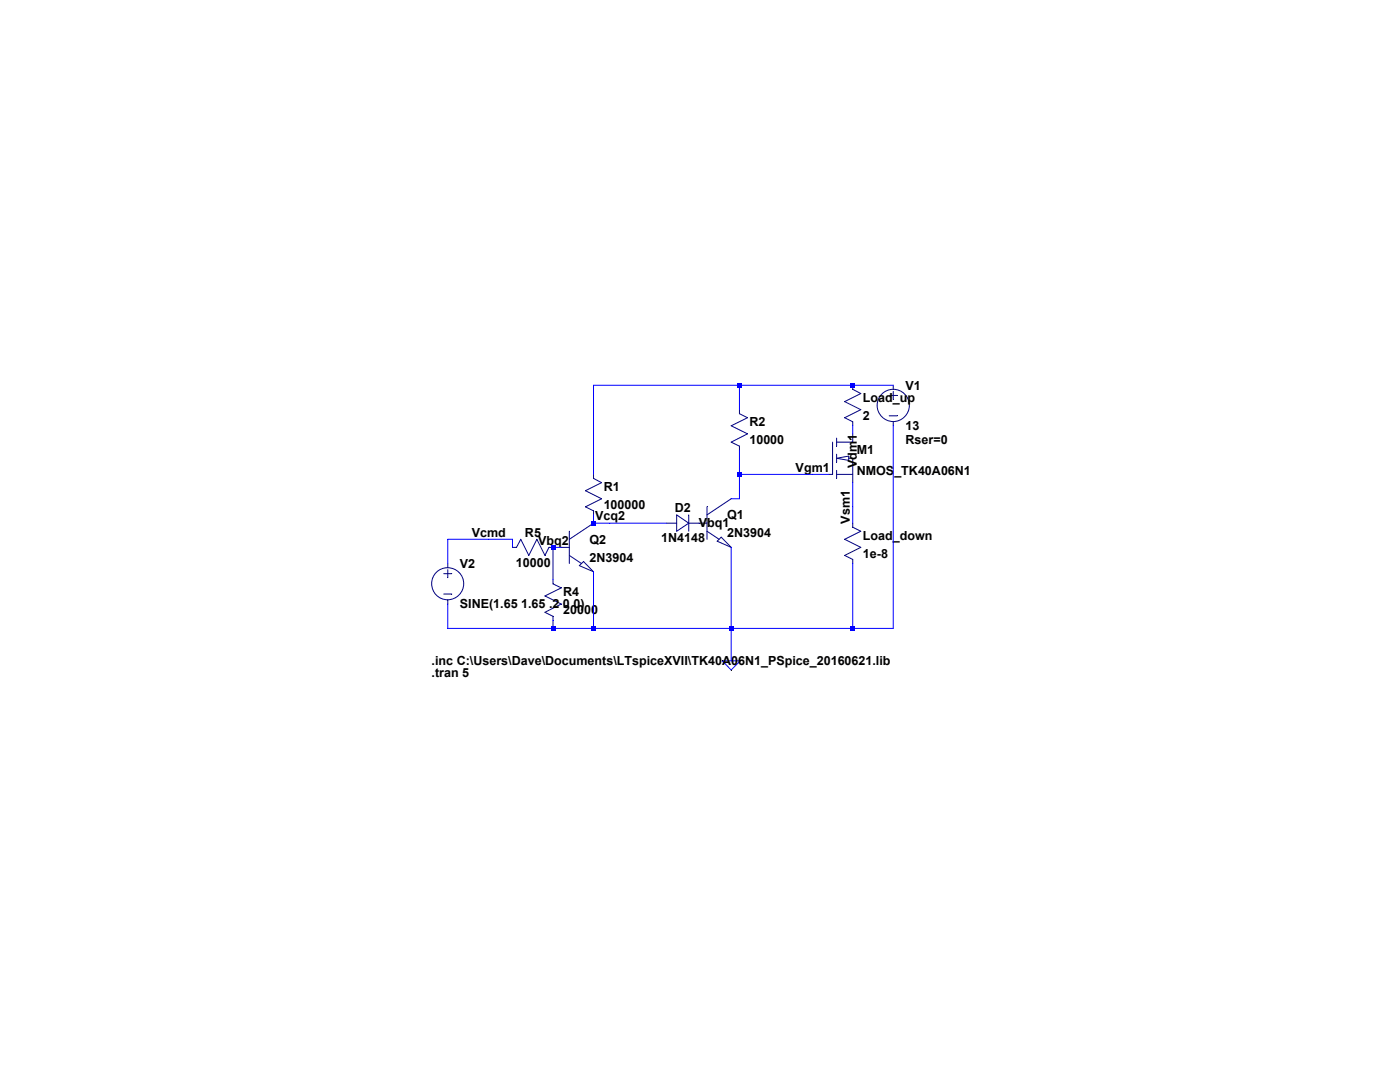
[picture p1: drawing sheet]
<svg xmlns="http://www.w3.org/2000/svg" width="279mm" height="216mm" viewBox="0 0 279 216" stroke-linecap="round" stroke-linejoin="round" font-family="sans-serif">
<path d="M118.4 101.9v.8" fill="none" stroke="#00007f" stroke-width=".2"/>
<path d="M116.8 101.1l1.6 .8" fill="none" stroke="#00007f" stroke-width=".2"/>
<path d="M120.1 99.5l-3.3 1.6" fill="none" stroke="#00007f" stroke-width=".2"/>
<path d="M116.8 97.9l3.3 1.6" fill="none" stroke="#00007f" stroke-width=".2"/>
<path d="M120.1 96.3l-3.3 1.6" fill="none" stroke="#00007f" stroke-width=".2"/>
<path d="M118.4 94.7v.8" fill="none" stroke="#00007f" stroke-width=".2"/>
<path d="M118.4 95.5l1.7 .8" fill="none" stroke="#00007f" stroke-width=".2"/>
<path d="M147.6 89v.8" fill="none" stroke="#00007f" stroke-width=".2"/>
<path d="M145.9 88.2l1.7 .8" fill="none" stroke="#00007f" stroke-width=".2"/>
<path d="M149.2 86.6l-3.3 1.6" fill="none" stroke="#00007f" stroke-width=".2"/>
<path d="M145.9 85l3.3 1.6" fill="none" stroke="#00007f" stroke-width=".2"/>
<path d="M149.2 83.4l-3.3 1.6" fill="none" stroke="#00007f" stroke-width=".2"/>
<path d="M147.6 81.7v.8" fill="none" stroke="#00007f" stroke-width=".2"/>
<path d="M147.6 82.5l1.6 .9" fill="none" stroke="#00007f" stroke-width=".2"/>
<path d="M137.5 102.7v3.3" fill="none" stroke="#00007f" stroke-width=".2"/>
<path d="M135 102.7v3.3" fill="none" stroke="#00007f" stroke-width=".2"/>
<path d="M135 102.7l2.5 1.7" fill="none" stroke="#00007f" stroke-width=".2"/>
<path d="M137.5 104.4l-2.5 1.6" fill="none" stroke="#00007f" stroke-width=".2"/>
<path d="M133 104.4h2" fill="none" stroke="#00007f" stroke-width=".2"/>
<path d="M137.5 104.4h2" fill="none" stroke="#00007f" stroke-width=".2"/>
<path d="M143.9 107.2l-.8 .8" fill="none" stroke="#00007f" stroke-width=".2"/>
<path d="M143.9 107.2l2 2" fill="none" stroke="#00007f" stroke-width=".2"/>
<path d="M143.1 108l2.8 1.2" fill="none" stroke="#00007f" stroke-width=".2"/>
<path d="M141.1 106l2.4 1.6" fill="none" stroke="#00007f" stroke-width=".2"/>
<path d="M141.1 101.1v6.5" fill="none" stroke="#00007f" stroke-width=".2"/>
<path d="M145.9 99.5l-4.8 3.2" fill="none" stroke="#00007f" stroke-width=".2"/>
<path d="M139.5 104.4h1.6" fill="none" stroke="#00007f" stroke-width=".2"/>
<path d="M170.2 111.6v.8" fill="none" stroke="#00007f" stroke-width=".2"/>
<path d="M168.6 110.8l1.6 .8" fill="none" stroke="#00007f" stroke-width=".2"/>
<path d="M171.8 109.2l-3.2 1.6" fill="none" stroke="#00007f" stroke-width=".2"/>
<path d="M168.6 107.6l3.2 1.6" fill="none" stroke="#00007f" stroke-width=".2"/>
<path d="M171.8 106l-3.2 1.6" fill="none" stroke="#00007f" stroke-width=".2"/>
<path d="M170.2 104.4v.8" fill="none" stroke="#00007f" stroke-width=".2"/>
<path d="M170.2 105.2l1.6 .8" fill="none" stroke="#00007f" stroke-width=".2"/>
<path d="M177.5 78.9h1.6" fill="none" stroke="#00007f" stroke-width=".2"/>
<path d="M177.5 83h1.6" fill="none" stroke="#00007f" stroke-width=".2"/>
<path d="M178.3 78.1v1.6" fill="none" stroke="#00007f" stroke-width=".2"/>
<path d="M178.3 84.2v.8" fill="none" stroke="#00007f" stroke-width=".2"/>
<path d="M178.3 76.9v.8" fill="none" stroke="#00007f" stroke-width=".2"/>
<g fill="none" stroke="#00007f" stroke-width=".2">
<path d="M116.5 112.1l-.9 .8"/>
<circle cx="178.3" cy="80.9" r="3.2"/>
</g>
<path d="M116.5 112.1l1.9 2" fill="none" stroke="#00007f" stroke-width=".2"/>
<path d="M115.6 112.9l2.8 1.2" fill="none" stroke="#00007f" stroke-width=".2"/>
<path d="M113.6 110.8l2.4 1.6" fill="none" stroke="#00007f" stroke-width=".2"/>
<path d="M113.6 106v6.4" fill="none" stroke="#00007f" stroke-width=".2"/>
<path d="M118.4 104.4l-4.8 3.2" fill="none" stroke="#00007f" stroke-width=".2"/>
<path d="M112 109.2h1.6" fill="none" stroke="#00007f" stroke-width=".2"/>
<path d="M110.4 123v.8" fill="none" stroke="#00007f" stroke-width=".2"/>
<path d="M108.8 122.2l1.6 .8" fill="none" stroke="#00007f" stroke-width=".2"/>
<path d="M112 120.5l-3.2 1.7" fill="none" stroke="#00007f" stroke-width=".2"/>
<path d="M108.8 118.9l3.2 1.6" fill="none" stroke="#00007f" stroke-width=".2"/>
<path d="M112 117.3l-3.2 1.6" fill="none" stroke="#00007f" stroke-width=".2"/>
<path d="M110.4 115.7v.8" fill="none" stroke="#00007f" stroke-width=".2"/>
<path d="M110.4 116.5l1.6 .8" fill="none" stroke="#00007f" stroke-width=".2"/>
<path d="M102.3 109.2h.8" fill="none" stroke="#00007f" stroke-width=".2"/>
<path d="M103.9 107.6l-.8 1.6" fill="none" stroke="#00007f" stroke-width=".2"/>
<path d="M103.9 107.6l1.6 3.2" fill="none" stroke="#00007f" stroke-width=".2"/>
<path d="M107.1 107.6l-1.6 3.2" fill="none" stroke="#00007f" stroke-width=".2"/>
<path d="M107.1 107.6l1.7 3.2" fill="none" stroke="#00007f" stroke-width=".2"/>
<path d="M109.6 109.2h.8" fill="none" stroke="#00007f" stroke-width=".2"/>
<path d="M109.6 109.2l-.8 1.6" fill="none" stroke="#00007f" stroke-width=".2"/>
<path d="M88.6 114.5h1.6" fill="none" stroke="#00007f" stroke-width=".2"/>
<path d="M88.6 118.5h1.6" fill="none" stroke="#00007f" stroke-width=".2"/>
<path d="M89.4 113.7v1.6" fill="none" stroke="#00007f" stroke-width=".2"/>
<path d="M89.4 119.7v.8" fill="none" stroke="#00007f" stroke-width=".2"/>
<path d="M89.4 112.4v.9" fill="none" stroke="#00007f" stroke-width=".2"/>
<g fill="none" stroke="#00007f" stroke-width=".2">
<path d="M170.2 91.4v4.9"/>
<circle cx="89.3" cy="116.5" r="3.2"/>
</g>
<path d="M167 94.7h3.2" fill="none" stroke="#00007f" stroke-width=".2"/>
<path d="M169.4 91.4h.8" fill="none" stroke="#00007f" stroke-width=".2"/>
<path d="M169.4 91l-2.4 .4" fill="none" stroke="#00007f" stroke-width=".2"/>
<path d="M167 91.4l2.4 .5" fill="none" stroke="#00007f" stroke-width=".2"/>
<path d="M169.4 91v.9" fill="none" stroke="#00007f" stroke-width=".2"/>
<path d="M167 87.4v1.6" fill="none" stroke="#00007f" stroke-width=".2"/>
<path d="M167 90.6v1.6" fill="none" stroke="#00007f" stroke-width=".2"/>
<path d="M167 93.9v1.6" fill="none" stroke="#00007f" stroke-width=".2"/>
<path d="M165.4 94.7h.8" fill="none" stroke="#00007f" stroke-width=".2"/>
<path d="M166.2 88.2v6.5" fill="none" stroke="#00007f" stroke-width=".2"/>
<path d="M167 88.2h3.2" fill="none" stroke="#00007f" stroke-width=".2"/>
<path d="M170.2 86.6v1.6" fill="none" stroke="#00007f" stroke-width=".2"/>
<path d="M170.2 84.2v.8" fill="none" stroke="#00007f" stroke-width=".2"/>
<path d="M168.6 83.4l1.6 .8" fill="none" stroke="#00007f" stroke-width=".2"/>
<path d="M171.8 81.7l-3.2 1.7" fill="none" stroke="#00007f" stroke-width=".2"/>
<path d="M168.6 80.1l3.2 1.6" fill="none" stroke="#00007f" stroke-width=".2"/>
<path d="M171.8 78.5l-3.2 1.6" fill="none" stroke="#00007f" stroke-width=".2"/>
<path d="M170.2 76.9v.8" fill="none" stroke="#00007f" stroke-width=".2"/>
<path d="M170.2 77.7l1.6 .8" fill="none" stroke="#00007f" stroke-width=".2"/>
<path d="M118.4 76.9h29.2M144.1 131.9h3.6l-1.8 1.8z" fill="none" stroke="#00f" stroke-width=".2"/>
<path d="M147.6 76.9h22.6" fill="none" stroke="#00f" stroke-width=".2"/>
<path d="M170.2 76.9h8.1" fill="none" stroke="#00f" stroke-width=".2"/>
<path d="M147.6 76.9v4.8" fill="none" stroke="#00f" stroke-width=".2"/>
<path d="M170.2 85v1.6" fill="none" stroke="#00f" stroke-width=".2"/>
<path d="M118.4 76.9v17.8" fill="none" stroke="#00f" stroke-width=".2"/>
<path d="M147.6 89.8v4.9" fill="none" stroke="#00f" stroke-width=".2"/>
<path d="M147.6 94.7h14.5" fill="none" stroke="#00f" stroke-width=".2"/>
<path d="M162.1 94.7h3.3" fill="none" stroke="#00f" stroke-width=".2"/>
<path d="M147.6 94.7v4.8" fill="none" stroke="#00f" stroke-width=".2"/>
<path d="M145.9 99.5h1.7" fill="none" stroke="#00f" stroke-width=".2"/>
<path d="M170.2 96.3v4.8" fill="none" stroke="#00f" stroke-width=".2"/>
<path d="M118.4 102.7v1.7" fill="none" stroke="#00f" stroke-width=".2"/>
<path d="M118.4 104.4h3.3" fill="none" stroke="#00f" stroke-width=".2"/>
<path d="M121.7 104.4h11.3" fill="none" stroke="#00f" stroke-width=".2"/>
<path d="M170.2 101.1v3.3" fill="none" stroke="#00f" stroke-width=".2"/>
<path d="M89.4 107.6h8.1" fill="none" stroke="#00f" stroke-width=".2"/>
<path d="M97.5 107.6h4.8" fill="none" stroke="#00f" stroke-width=".2"/>
<path d="M102.3 107.6v1.6" fill="none" stroke="#00f" stroke-width=".2"/>
<path d="M110.4 109.2h1.6" fill="none" stroke="#00f" stroke-width=".2"/>
<path d="M89.4 107.6v4.8" fill="none" stroke="#00f" stroke-width=".2"/>
<path d="M110.4 109.2v6.5" fill="none" stroke="#00f" stroke-width=".2"/>
<path d="M89.4 120.5v4.9" fill="none" stroke="#00f" stroke-width=".2"/>
<path d="M110.4 123.8v1.6" fill="none" stroke="#00f" stroke-width=".2"/>
<path d="M89.4 125.4h21" fill="none" stroke="#00f" stroke-width=".2"/>
<path d="M118.4 114.1v11.3" fill="none" stroke="#00f" stroke-width=".2"/>
<path d="M110.4 125.4h8" fill="none" stroke="#00f" stroke-width=".2"/>
<path d="M145.9 109.2v16.2" fill="none" stroke="#00f" stroke-width=".2"/>
<path d="M118.4 125.4h27.5" fill="none" stroke="#00f" stroke-width=".2"/>
<path d="M170.2 112.4v13" fill="none" stroke="#00f" stroke-width=".2"/>
<path d="M145.9 125.4h24.3" fill="none" stroke="#00f" stroke-width=".2"/>
<path d="M178.3 85v40.4" fill="none" stroke="#00f" stroke-width=".2"/>
<path d="M170.2 125.4h8.1" fill="none" stroke="#00f" stroke-width=".2"/>
<path d="M145.9 125.4v6.5" fill="none" stroke="#00f" stroke-width=".2"/>
<g fill="#00f">
<path d="M109.9 108.8h.9v.9h-.9z"/>
<path d="M109.9 125h.9v.9h-.9z"/>
<path d="M118 104h.9v.9h-.9z"/>
<path d="M118 125h.9v.9h-.9z"/>
<path d="M145.5 125h.9v.9h-.9z"/>
<path d="M147.2 76.5h.8v.8h-.8z"/>
<path d="M147.2 94.2h.8v.9h-.8z"/>
<path d="M169.8 76.5h.8v.8h-.8z"/>
<path d="M169.8 125h.8v.9h-.8z"/>
</g>
<g font-size="2.5">
<text x="180.7" y="77.7">V1</text>
<text x="172.2" y="80.2">Load_up</text>
<text x="172.2" y="83.8">2</text>
<text x="149.6" y="85">R2</text>
<text x="149.6" y="88.6">10000</text>
<text x="180.7" y="88.6">Rser=0</text>
<text x="180.7" y="85.8">13</text>
<text x="158.8" y="94.1">Vgm1</text>
<text x="171" y="93.4" transform="rotate(-90 171 93.4)">Vdm1</text>
<text x="171" y="90.7">M1</text>
<text x="171" y="94.7">NMOS_TK40A06N1</text>
<text x="120.5" y="98">R1</text>
<text x="120.5" y="101.6">100000</text>
<text x="94.1" y="107.1">Vcmd</text>
<text x="104.8" y="107.1">R5</text>
<text x="118.8" y="103.8">Vcq2</text>
<text x="134.7" y="102.2">D2</text>
<text x="139.5" y="105.2">Vbq1</text>
<text x="145.1" y="103.6">Q1</text>
<text x="145.1" y="107.2">2N3904</text>
<text x="169.6" y="104.5" transform="rotate(-90 169.6 104.5)">Vsm1</text>
<text x="172.2" y="107.7">Load_down</text>
<text x="91.8" y="113.3">V2</text>
<text x="103" y="113.1">10000</text>
<text x="107.4" y="108.7">Vbq2</text>
<text x="117.6" y="108.5">Q2</text>
<text x="117.6" y="112.1">2N3904</text>
<text x="132" y="108.2">1N4148</text>
<text x="172.2" y="111.3">1e-8</text>
<text x="112.4" y="119">R4</text>
<text x="91.8" y="121.4">SINE(1.65 1.65 .2 0 0)</text>
<text x="112.4" y="122.6">20000</text>
<text x="86.1" y="135.1">.tran 5</text>
<text x="86.1" y="132.7">.inc C:\Users\Dave\Documents\LTspiceXVII\TK40A06N1_PSpice_20160621.lib</text>
</g>
</svg>
